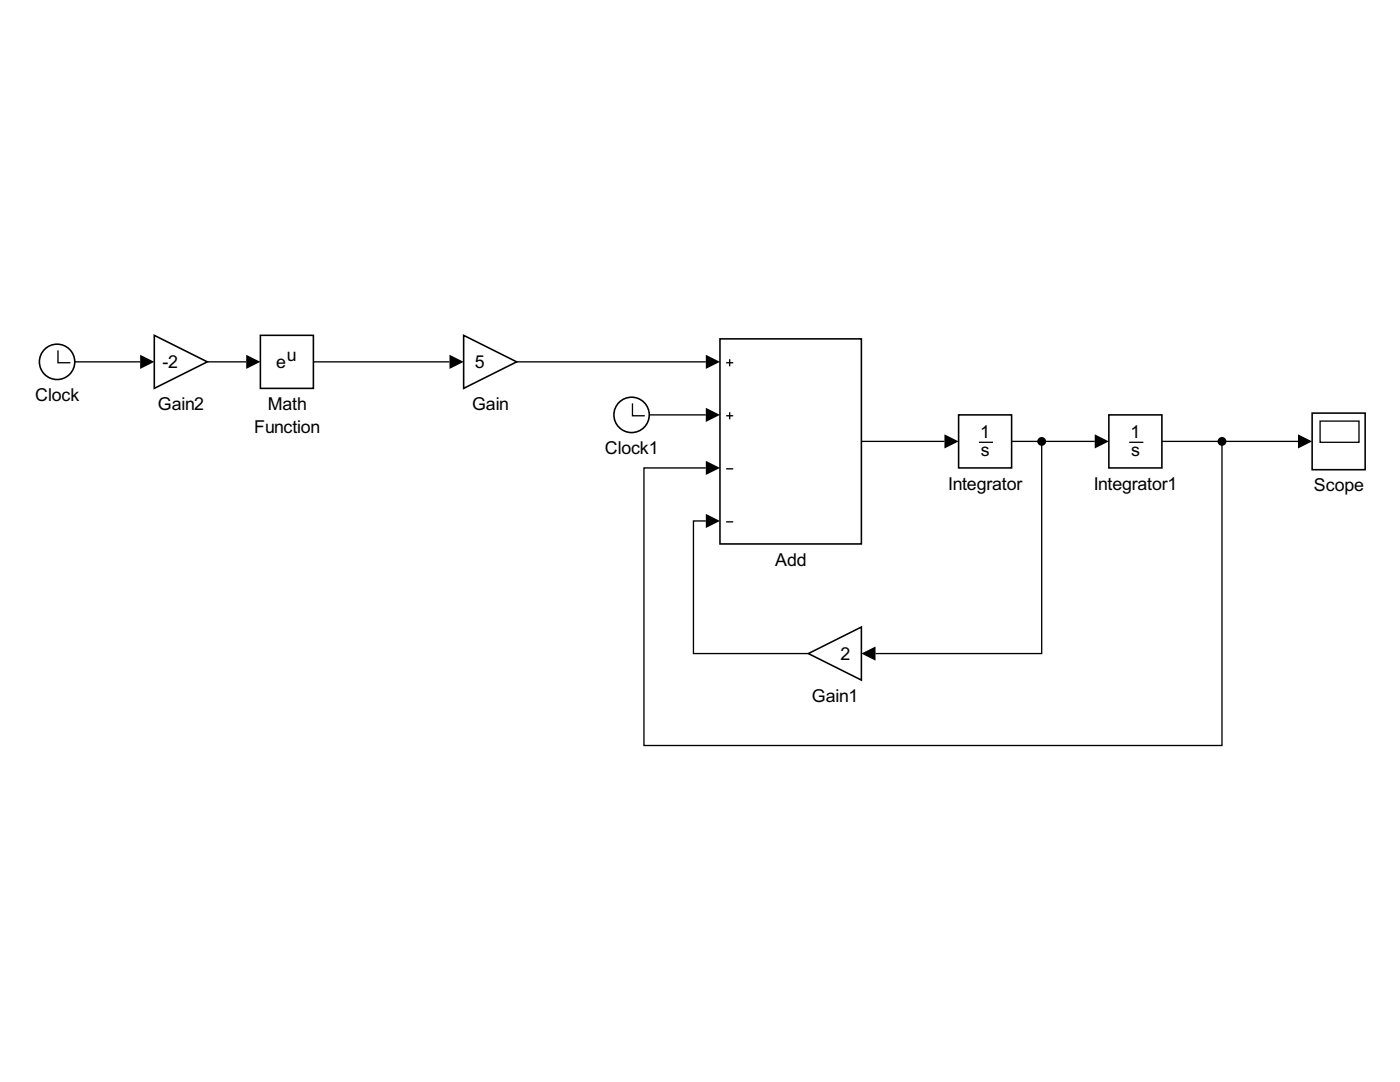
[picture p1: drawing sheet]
<svg xmlns="http://www.w3.org/2000/svg" width="279mm" height="216mm" viewBox="0 0 279 216" stroke-linecap="round" stroke-linejoin="round" font-family="sans-serif">
<path d="M92.5 66.9l10.6 5.3-10.6 5.3z" fill="none" stroke="#000" stroke-width=".31"/>
<path d="M161.3 130.4l10.6-5.3v10.6z" fill="#fff"/>
<path d="M161.3 130.4l10.6-5.3v10.6z" fill="none" stroke="#000" stroke-width=".31"/>
<path d="M191.3 82.8h10.6v10.6h-10.6z" fill="#fff"/>
<path d="M195.4 88.3h2.8" fill="none" stroke="#000" stroke-width=".26"/>
<path d="M191.3 82.8h10.6v10.6h-10.6z" fill="none" stroke="#000" stroke-width=".31"/>
<path d="M261.9 82.4h10.5v11.3h-10.5z" fill="#fff"/>
<path d="M263.5 84h7.7v4.3h-7.7z" fill="none" stroke="#000" stroke-width=".26"/>
<path d="M261.9 82.4h10.5v11.3h-10.5z" fill="none" stroke="#000" stroke-width=".31"/>
<path d="M143.7 67.6h28.2v40.9h-28.2z" fill="#fff"/>
<path d="M144.9 72.4h1.4M145.6 71.7v1.4M144.9 83h1.4M144.9 93.5h1.4M145.6 82.3v1.4M144.9 104.1h1.4" fill="none" stroke="#000" stroke-width=".26"/>
<path d="M143.7 67.6h28.2v40.9h-28.2z" fill="none" stroke="#000" stroke-width=".31"/>
<path d="M52 66.9h10.5v10.6h-10.5z" fill="#fff"/>
<path d="M52 66.9h10.5v10.6h-10.5z" fill="none" stroke="#000" stroke-width=".31"/>
<circle cx="11.4" cy="72.2" r="3.5" fill="#fff"/>
<path d="M11.6 69.9v2.5h2.4" fill="none" stroke="#000" stroke-width=".26"/>
<circle cx="11.4" cy="72.2" r="3.5" fill="none" stroke="#000" stroke-width=".31"/>
<path d="M221.3 82.8h10.6v10.6h-10.6z" fill="#fff"/>
<path d="M225.4 88.3h2.8" fill="none" stroke="#000" stroke-width=".26"/>
<path d="M221.3 82.8h10.6v10.6h-10.6z" fill="none" stroke="#000" stroke-width=".31"/>
<circle cx="126" cy="82.8" r="3.5" fill="#fff"/>
<path d="M126.2 80.5v2.5h2.5" fill="none" stroke="#000" stroke-width=".26"/>
<circle cx="126" cy="82.8" r="3.5" fill="none" stroke="#000" stroke-width=".31"/>
<path d="M30.8 66.9l10.6 5.3-10.6 5.3z" fill="#fff"/>
<path d="M30.8 66.9l10.6 5.3-10.6 5.3z" fill="none" stroke="#000" stroke-width=".31"/>
<path d="M28 70.8l2.8 1.4-2.8 1.4zM49.1 70.8l2.9 1.4-2.9 1.4zM89.7 70.8l2.8 1.4-2.8 1.4zM140.9 70.8l2.8 1.4-2.8 1.4zM140.9 92l2.8 1.4-2.8 1.4zM140.9 81.4l2.8 1.4-2.8 1.4zM188.5 86.7l2.8 1.4-2.8 1.4zM218.5 86.7l2.8 1.4-2.8 1.4zM259 86.7l2.9 1.4-2.9 1.4zM140.9 102.5l2.8 1.5-2.8 1.4zM171.9 130.4l2.8-1.4v2.8z" fill="#000"/>
<path d="M14.9 72.2h13.1M41.4 72.2h7.7M62.5 72.2h27.2M103.1 72.2h37.8M129.6 82.8h11.3M171.9 88.1h16.6M201.9 88.1h16.6M207.9 88.1v42.3h-33.2M231.9 88.1h27.1M243.9 88.1v60.7h-115.4v-55.4h12.4M140.9 104h-2.5v26.4h22.9" fill="none" stroke="#000" stroke-width=".26"/>
<g fill="#000">
<circle cx="207.9" cy="88.1" r=".88"/>
<circle cx="243.9" cy="88.1" r=".88"/>
</g>
<g font-size="4">
<text x="57.3" y="72">u</text>
<text x="32.4" y="73.4">-2</text>
<text x="55.1" y="73.4">e</text>
<text x="94.7" y="73.4">5</text>
<text x="7" y="80.1">Clock</text>
<text x="31.5" y="81.8">Gain2</text>
<text x="53.4" y="81.8">Math</text>
<text x="94.2" y="81.8">Gain</text>
<text x="50.7" y="86.4">Function</text>
<text x="195.6" y="87.5">1</text>
<text x="225.6" y="87.5">1</text>
<text x="120.7" y="90.6">Clock1</text>
<text x="195.8" y="91">s</text>
<text x="225.7" y="91">s</text>
<text x="189.3" y="97.7">Integrator</text>
<text x="218.3" y="97.7">Integrator1</text>
<text x="262.2" y="98">Scope</text>
<text x="154.7" y="112.9">Add</text>
<text x="167.8" y="131.6">2</text>
<text x="162" y="140">Gain1</text>
</g>
</svg>
